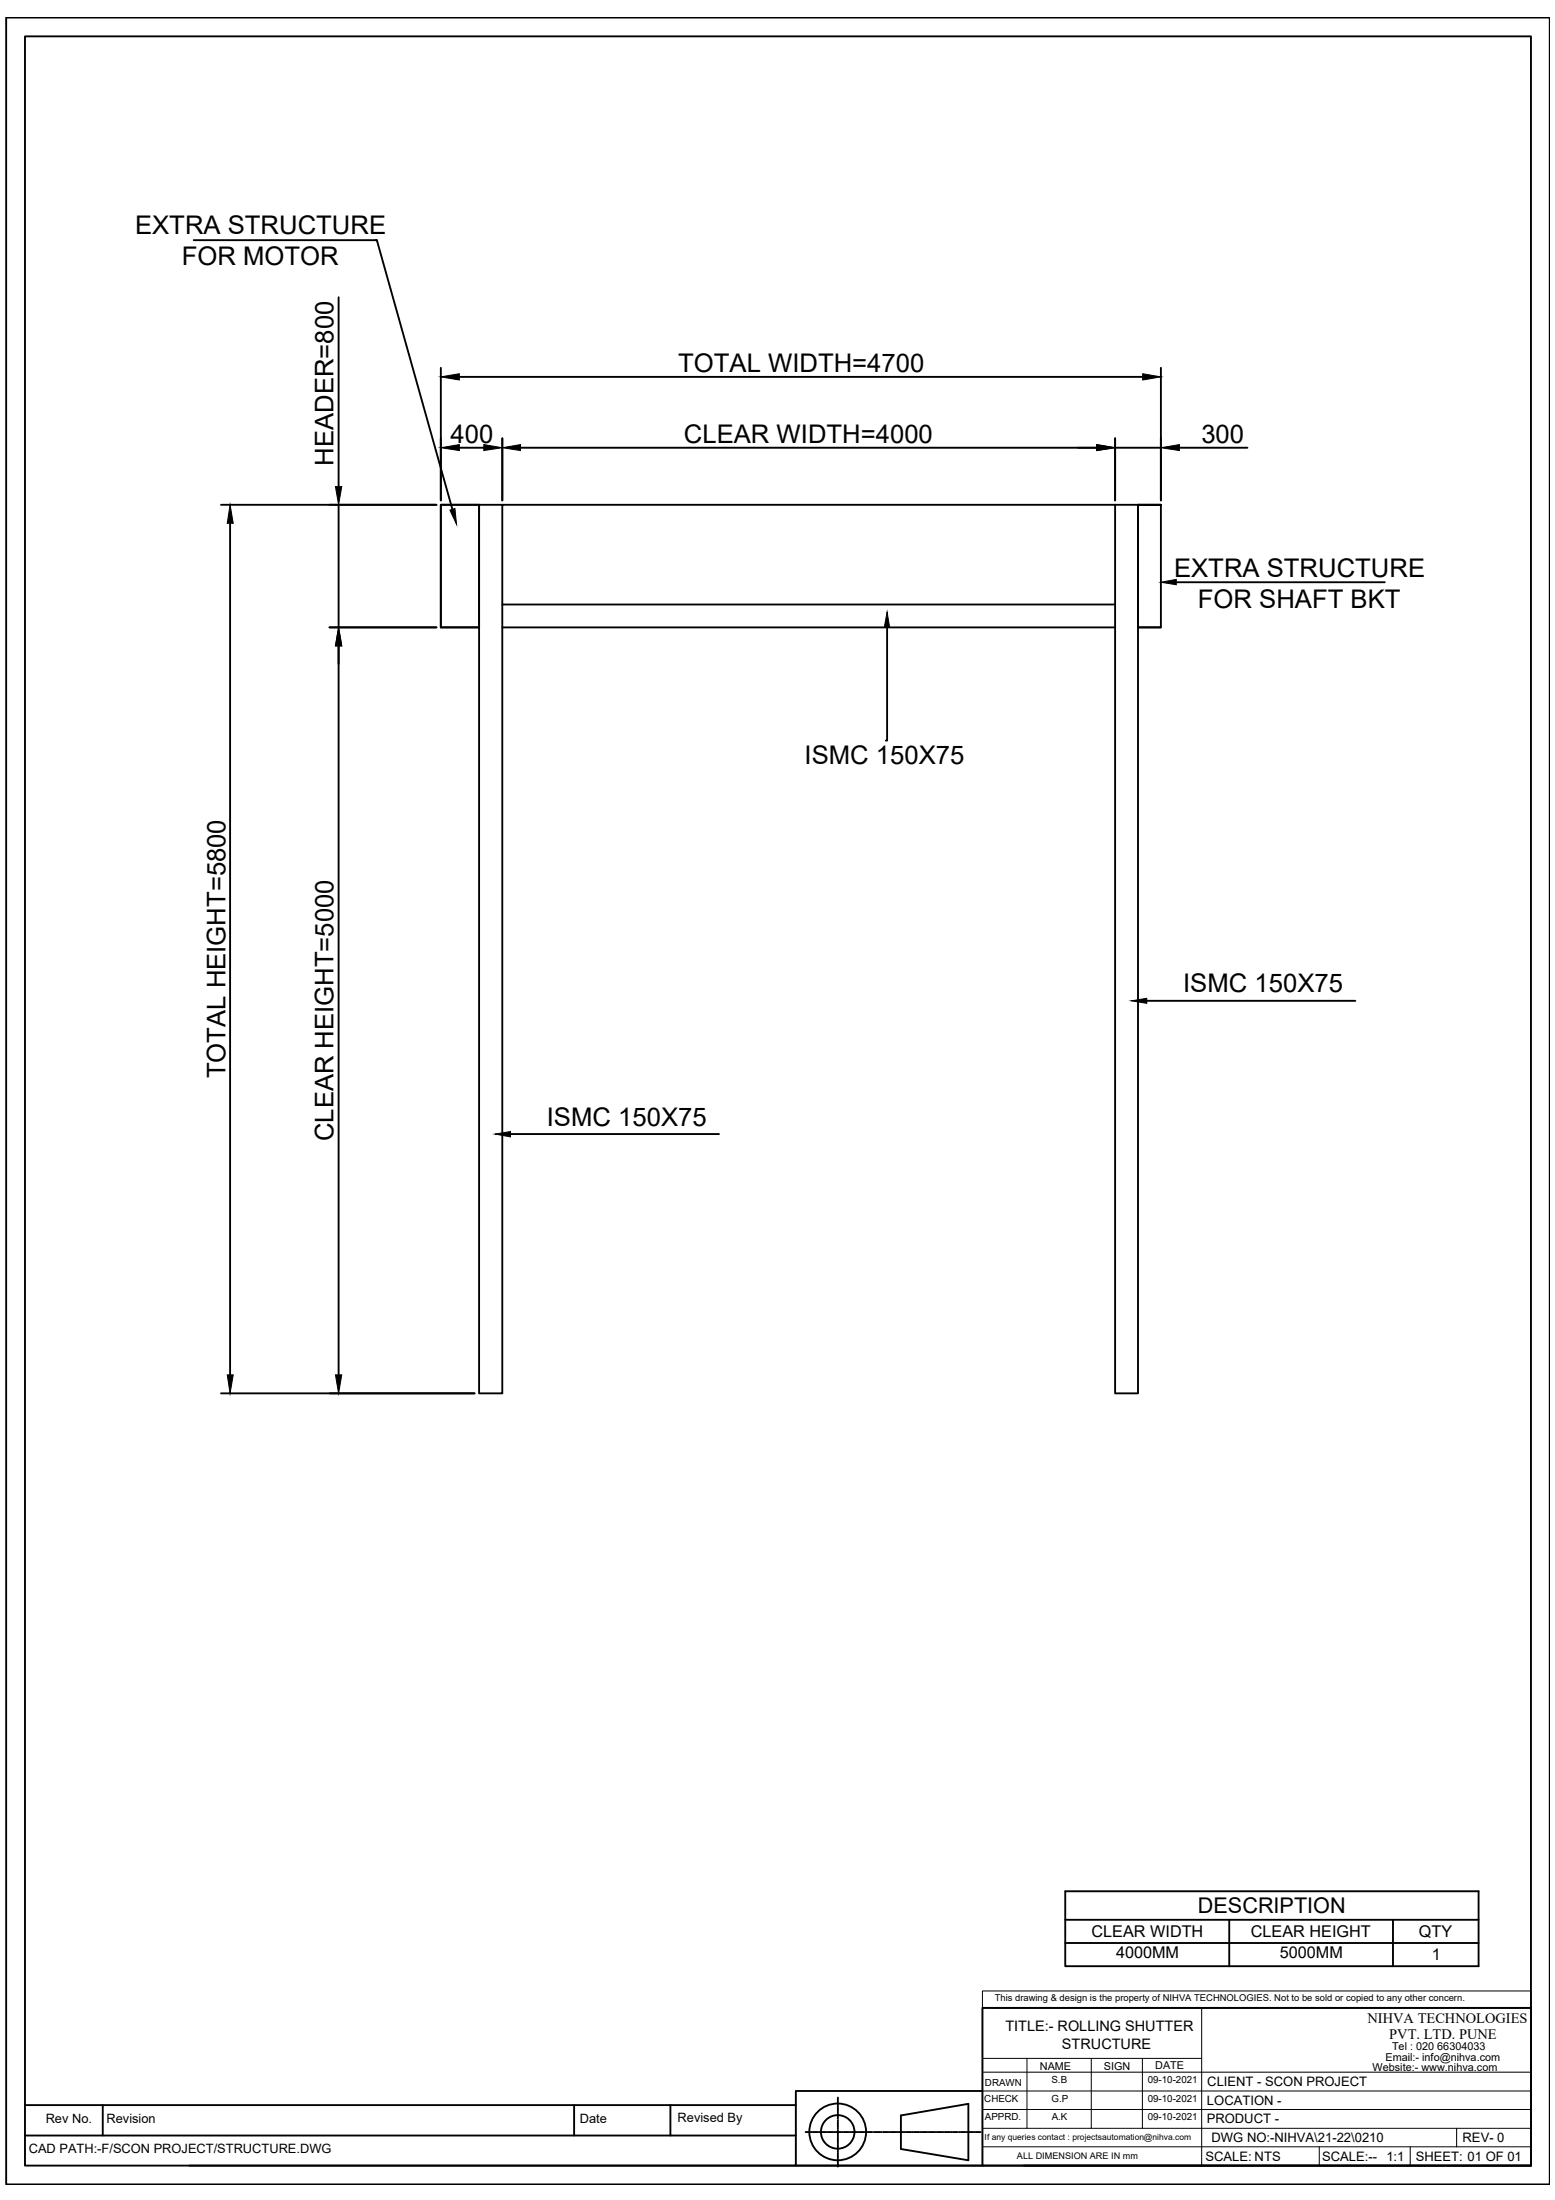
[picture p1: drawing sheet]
<svg xmlns="http://www.w3.org/2000/svg" width="210mm" height="297mm" viewBox="0 0 210 297" stroke-linecap="round" stroke-linejoin="round" font-family="sans-serif">
<!-- layer: 0 -->
<g fill="none" stroke="#000" stroke-width=".25">
<path d="M.8 2.4h208.4v292.5h-208.4zM3.4 4.9h203.3v287.5h-203.3zM26.1 32.4h24.8M50.7 32.4h.2l10.2 36.4M45.7 40.1v25.6M59.5 49.7v17.9M62 50.9h92.2M67.8 59.2v8.4M150.5 59.2v8.4M156.7 49.7v17.9M29.8 68.2h29.1M31.1 70.7v114.9"/>
<path d="M45.7 68.2v16.5M59.5 68.2h5.2v16.5h-5.2zM62 60.5h3.3M64.7 68.2h-5.2v16.5h5.2M67.8 68.2v119.9h-3.1v-119.9h85.8M70.3 60.5h77.7M150.5 68.2h3.1v119.9h-3.1zM150.5 60.5h6.2M153.6 68.2v16.5h3.1v-16.5h-3.1h3.1M158.8 78.6h28.1M159.2 60.5h9.2M44.5 84.7h14.4"/>
<path d="M45.7 87.2v98.4M67.8 84.7h82.7M67.8 81.6h82.7M119.7 84.7v15.3h-.1M153.6 84.7h3.1M154.8 135.1h28.2M68.9 153.1h28.2M29.8 188.1h34.3M143.8 255.4h55.8v10.1h-55.8zM143.8 259.2h55.8M165.9 259.2v6.3M188 259.2v6.3"/>
<path d="M132.6 271.1h74.1v21.3h-74.1zM143.8 262.3h55.8M3.4 288.3h104M3.4 284.2h104M13.9 284.2v4.1M77.5 284.2v4.1M90.5 284.2v4.1M107.4 292.4h25.2M108.7 287.9h.6M109.5 287.9h.1M109.7 287.9h.7M110.5 287.9h.1"/>
<path d="M110.8 287.9h.6M111.6 287.9h.1M111.8 287.9h.7M112.6 287.9h.2M112.9 287.9h.6M113.1 283.2v.8M113.1 284.1v.2M113.1 284.4v.7M113.1 285.2v.1M113.1 285.5v.6M113.1 286.3v.1M113.1 286.5v.6"/>
<path d="M113.1 287.3v.1M113.1 287.6v.6M113.1 288.3v.2M113.1 288.6v.7M113.1 289.4v.1M113.1 289.6v.7M113.1 290.4v.2M113.1 290.7v.7M113.1 291.5v.1M113.1 291.8v.7M113.7 287.9h.1M113.9 287.9h.7"/>
<path d="M114.7 287.9h.1M115 287.9h.6M115.8 287.9h.1M116 287.9h.7M116.8 287.9h.2M117.1 287.9h.6M117.9 287.9h.1M118.1 287.9h.7M118.9 287.9h.1M119.2 287.9h.6M120 287.9h.1M120.2 287.9h.7"/>
<path d="M121 287.9h.1M121.3 287.9h.6M121.6 285.6l9.1-1.5v7.6l-9.1-1.5zM122.1 287.9h.1M122.3 287.9h.7M123.1 287.9h.2M123.4 287.9h.6M124.1 287.9h.2M124.4 287.9h.7M125.2 287.9h.1M125.5 287.9h.6M126.3 287.9h.1"/>
<path d="M126.5 287.9h.7M127.3 287.9h.2M127.6 287.9h.7M128.4 287.9h.1M128.6 287.9h.7M129.4 287.9h.2M129.7 287.9h.6M130.5 287.9h.1M130.8 287.9h.6M131.5 287.9h.1M131.8 287.9h.6M132.6 282.3h-25.2v10.1h-81.8"/>
<path d="M138.2 292.4h68.5"/>
<circle cx="113.1" cy="287.8" r="3.8"/>
<circle cx="113.1" cy="287.8" r="2.27"/>
</g>
<g fill="#000" stroke="#000" stroke-width=".13">
<path d="M59.5 50.9l2.5-.4v.8zM154.2 50.5l2.5 .4-2.5 .4zM31.1 68.2l.4 2.5h-.8zM45.3 65.7h.8l-.4 2.5zM60.7 68.9l.7-.2 .2 2.1zM59.5 60.5l2.5-.5v.8zM65.3 60l2.5 .5-2.5 .3zM67.8 60.5l2.5-.5v.8zM148 60l2.5 .5-2.5 .3zM156.7 78.6l2.1-.4v.8zM156.7 60.5l2.5-.5v.8zM45.7 84.7l.4 2.5h-.8z"/>
<path d="M119.7 82.6l.4 2.1h-.7zM152.7 135.1l2.1-.3v.7zM66.8 153.1l2.1-.3v.7zM30.7 185.6h.8l-.4 2.5zM45.3 185.6h.8l-.4 2.5z"/>
</g>
<g fill="none" stroke="#000" stroke-width=".13">
<path d="M132.6 268.8h74.1v2.3h-74.1zM132.6 279.8h74.1M132.6 271.1v21.3M132.6 277.9h29.6M133.9 271.1h72.8M138.6 277.9v9.5M147.3 277.9v9.5M154.2 277.9v9.5M162.2 271.1v21.3M132.6 287.4h74.1M132.6 284.8h74.1M132.6 282.3h74.1"/>
<path d="M132.6 289.9h74.1M178.1 289.9v2.5M190.4 289.9v2.5M196.6 287.4v2.5"/>
</g>
<g font-size="3.5">
<text x="18.2" y="31.6">EXTRA STRUCTURE</text>
<text x="24.5" y="35.7">FOR MOTOR</text>
<text x="91.6" y="50.2">TOTAL WIDTH=4700</text>
<text x="60.8" y="59.8">400</text>
<text x="92.3" y="59.8">CLEAR WIDTH=4000</text>
<text x="162.2" y="59.8">300</text>
<text x="45" y="62.9" transform="rotate(-90 45 62.9)">HEADER=800</text>
<text x="158.5" y="77.9">EXTRA STRUCTURE</text>
<text x="161.7" y="82">FOR SHAFT BKT</text>
<text x="108.6" y="103.2">ISMC 150X75</text>
<text x="159.7" y="134">ISMC 150X75</text>
<text x="30.4" y="145.6" transform="rotate(-90 30.4 145.6)">TOTAL HEIGHT=5800</text>
<text x="45" y="154.1" transform="rotate(-90 45 154.1)">CLEAR HEIGHT=5000</text>
<text x="73.8" y="152">ISMC 150X75</text>
</g>
<text font-size="2.9" x="161.7" y="258.3">DESCRIPTION</text>
<g font-size="2.2">
<text x="147.3" y="261.5">CLEAR WIDTH</text>
<text x="168.9" y="261.5">CLEAR HEIGHT</text>
<text x="191.5" y="261.5">QTY</text>
<text x="150.7" y="264.4">4000MM</text>
<text x="172.7" y="264.4">5000MM</text>
<text x="193.3" y="264.7">1</text>
</g>
<g font-size="2">
<text x="135.7" y="274.3">TITLE:- ROLLING SHUTTER</text>
<text x="143.4" y="276.6">STRUCTURE</text>
</g>
<g font-size="1.9">
<text x="184.6" y="273.1">NIHVA TECHNOLOGIES</text>
<text x="187.5" y="275.3">PVT. LTD. PUNE</text>
</g>
<g font-size="1.8">
<text x="163" y="281.6">CLIENT - SCON PROJECT</text>
<text x="162.9" y="286.7">PRODUCT -</text>
<text x="162.9" y="284.2">LOCATION -</text>
<text x="162.7" y="291.7">SCALE: NTS</text>
<text x="163.5" y="289.2">DWG NO:-NIHVA\21-22\0210</text>
<text x="178.5" y="291.7">SCALE:--</text>
<text x="187.1" y="291.7">1:1</text>
<text x="191.1" y="291.7">SHEET: 01 OF 01</text>
<text x="197.4" y="289.2">REV- 0</text>
</g>
<g font-size="1.7">
<text x="6.2" y="286.7">Rev No.</text>
<text x="14.4" y="286.7">Revision</text>
<text x="78.3" y="286.7">Date</text>
<text x="91.5" y="286.5">Revised By</text>
<text x="3.9" y="290.7">CAD PATH:-F/SCON PROJECT/STRUCTURE.DWG</text>
</g>
<g font-size="1.5">
<text x="140.4" y="279.4">NAME</text>
<text x="149" y="279.4">SIGN</text>
<text x="155.9" y="279.4">DATE</text>
<text x="185.3" y="279.6">Website:- www.nihva.com</text>
<text x="187" y="278.3">Email:- info@nihva.com</text>
<text x="187.9" y="276.8">Tel : 020 66304033</text>
</g>
<g font-size="1.3">
<text x="134.3" y="270.2">This drawing &amp; design is the property of NIHVA TECHNOLOGIES. Not to be sold or copied to any other concern.</text>
<text x="133" y="281.6">DRAWN</text>
<text x="141.9" y="281.3">S.B</text>
<text x="154.9" y="281.3">09-10-2021</text>
<text x="132.9" y="283.8">CHECK</text>
<text x="133" y="286.3">APPRD.</text>
<text x="141.9" y="283.8">G.P</text>
<text x="142" y="286.3">A.K</text>
<text x="154.9" y="283.8">09-10-2021</text>
<text x="154.9" y="286.3">09-10-2021</text>
</g>
<text font-size="1.2" x="137.3" y="291.5">ALL DIMENSION ARE IN mm</text>
<text font-size="1.1" x="132.9" y="288.9">If any queries contact : projectsautomation@nihva.com</text>
</svg>
